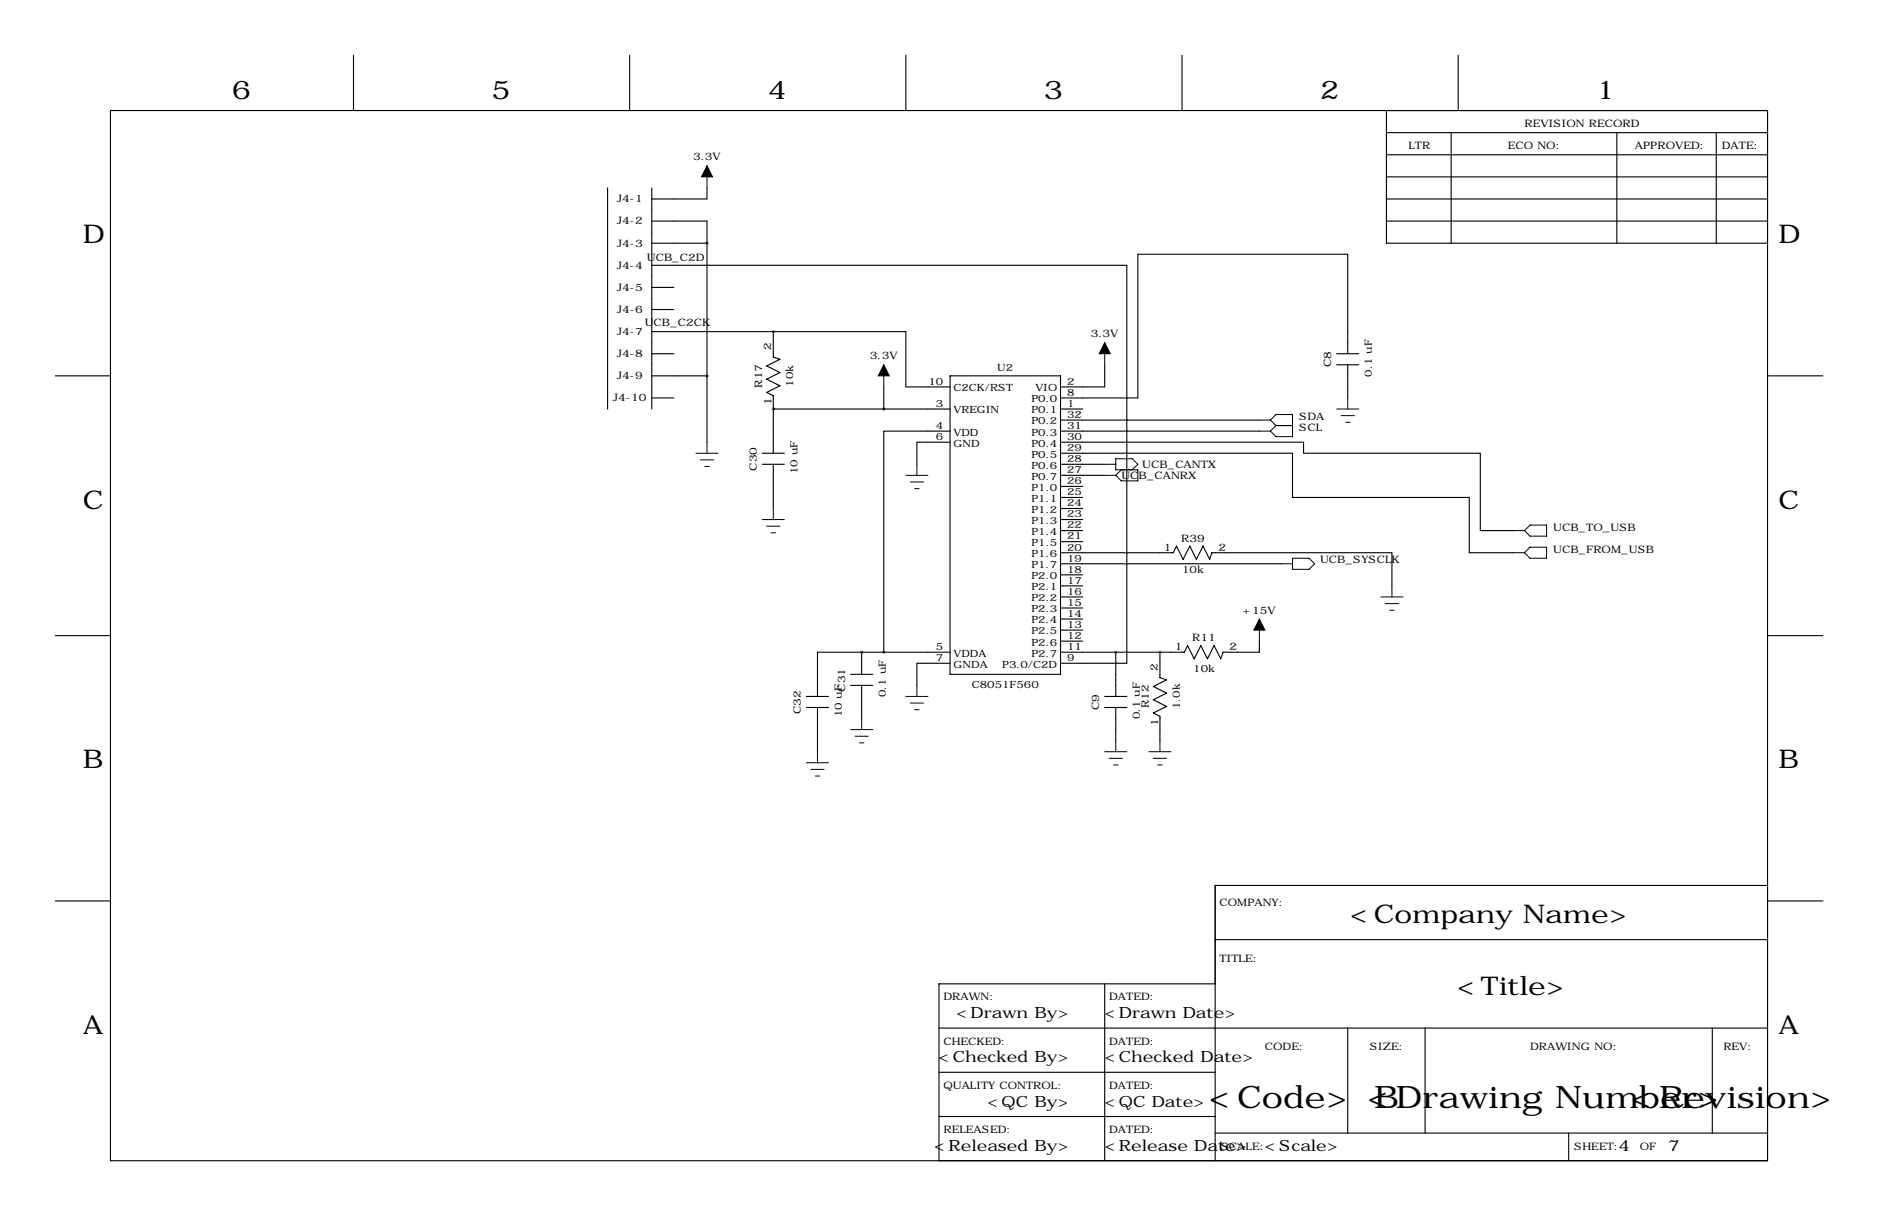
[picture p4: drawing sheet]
<svg xmlns="http://www.w3.org/2000/svg" width="432mm" height="279mm" viewBox="0 0 432 279" stroke-linecap="round" stroke-linejoin="round" font-family="sans-serif">
<g fill="none" stroke="#000" stroke-width=".25">
<path d="M81.3 12.7v12.7M144.8 12.7v12.7M208.3 12.7v12.7M271.8 12.7v12.7M335.3 12.7v12.7M25.4 25.4h381v241.3h-381zM318.8 30.5h87.6M318.8 35.6h87.6M318.8 25.4v30.5h87.6M333.7 30.5v25.4M371.8 30.5v25.4M394.6 30.5v25.4"/>
<path d="M139.7 43.2v50.8M149.9 50.8h12.7v5.1M149.9 55.9h12.7M149.9 43.2v50.8M162.6 43.2v2.5h-12.7M162.6 55.9v45.7M318.8 45.7h87.6M318.8 50.8h87.6M318.8 40.6h87.6M149.9 61h109.2v91.4h-15.3M149.9 66h5M149.9 71.1h5"/>
<path d="M149.9 76.2h27.9M177.8 76.2h30.5v12.7h10.1M177.8 76.2v5.8l1.5 .5-3 1.6 3 1.5-3 1.5 3 1.5-3 1.6 1.5 .7v13.2M12.7 86.4h12.7M149.9 86.4h12.7M149.9 91.4h5M149.9 81.3h5M177.8 94h.1M177.8 94h40.6M203.2 88.9v5.1M218.4 99.1h-15.2v50.8M218.4 86.4h25.4v68.5h-25.4z"/>
<path d="M243.8 94h5.1M243.8 99.1h45.8M243.8 96.5h45.8M254 83.8v5.1h-10.2M307.3 83.8h5.1M307.3 81.3h5.1M309.9 81.3v-22.9h-48.3v33h-17.8M309.9 83.8v7.6M406.4 86.4h12.7M175.3 104.1h5M175.3 106.7h5M177.8 106.7v10.1"/>
<path d="M218.4 101.6h-7.6v5.1M243.8 101.6h55.9v2.5h40.7v17.8h7.6M243.8 104.1h53.4v10.2h40.6v12.7h10.2M243.8 106.7h10.2M243.8 109.2h10.2M243.8 111.8h5.1M243.8 114.3h5.1M243.8 116.8h5.1M243.8 119.4h5.1M243.8 127h25.9l.8-1.5 1.5 3 1.6-3 1.5 3 1.5-3 1.5 3 .5-1.5h41.4v7.6M243.8 121.9h5.1M243.8 124.5h5.1"/>
<path d="M243.8 129.5h50.8M243.8 132.1h5.1M243.8 134.6h5.1M243.8 137.2h5.1M243.8 139.7h5.1M12.7 146h12.7M195.6 154.9h5.1M195.6 157.5h5.1M198.1 149.9h.1M198.1 149.9h-10.1v10.1M198.1 149.9h20.3M198.1 149.9v5"/>
<path d="M198.1 157.5v7.6M218.4 152.4h-7.6v5.1M243.8 142.2h5.1M243.8 144.8h5.1M243.8 147.3h5.1M256.5 149.9v10.1M266.7 149.9v5.8l1.5 .5-3 1.5 3 1.6-3 1.5 3 1.5-3 1.5 1.5 .8v5.6M289.6 147.3v2.6h-8.4l-.5 1.5-1.6-3.1-1.5 3.1-1.5-3.1-1.5 3.1-1.6-3.1-.7 1.6h-28.5M406.4 146h12.7M185.4 162.6h5.1M185.4 160h5.1M188 162.6v10.1"/>
<path d="M254 162.6h5.1M254 160h5.1M256.5 162.6v7.6M12.7 207h12.7M279.4 215.9h127M406.4 203.5h-127v63.2M406.5 207h12.7M215.9 236.2h190.5M254 226.1v40.6M279.4 226.1h-63.5v40.6M309.9 236.2v24.1M327.7 236.2v24.1"/>
<path d="M393.7 236.2v24.1M215.9 246.4h63.5M215.9 256.5h63.5M279.4 260.3h127M360.7 260.3v6.4"/>
</g>
<g fill="none" stroke="#000" stroke-width=".23">
<path d="M162.6 38.1v5.1M254 78.7v5.1M203.2 83.8v5.1M289.6 99.1h2.5M289.6 96.5h2.5M292.1 96.5l1.3-1.3h3.8v5.1h-3.8l-1.3-1.2M292.1 96.5l1.3 1.3M293.4 97.8h3.8M293.4 97.8l-1.3 1.3M307.3 94h5.1M308.4 95.5h3M309.4 97h1"/>
<path d="M309.9 91.4v2.6M160 104.1h5.1M161 105.7h3.1M162.1 107.2h1M162.6 101.6v2.5M175.3 119.4h5M177.8 116.8v2.6M208.3 109.2h5.1M209.3 110.7h3M210.3 112.3h1M210.8 106.7v2.5M254 109.2h2.5"/>
<path d="M254 106.7h2.5M257.8 107.9l-1.3 1.3M260.3 107.9l1.3-1.2-1.3-1.3h-3.8v2.5h5.1v2.6h-3.8l-1.3-1.3M176.3 120.9h3M177.3 122.4h1M294.6 129.5h2.6M297.2 128.3h3.8l1.3 1.2-1.3 1.3h-3.8zM317.5 137.2h5.1M318.5 138.7h3.1M320 134.6v2.6M348 127h2.5M348 121.9h2.5"/>
<path d="M350.5 127l1.3-1.3h3.8v2.6h-3.8zM350.5 121.9l1.3-1.2h3.8v2.5h-3.8zM210.8 157.5v2.5M289.6 142.2v5.1M319.5 140.2h1M185.4 175.3h5.1M186.4 176.8h3.1M187.5 178.3h1M188 172.7v2.6M195.6 167.6h5.1M196.6 169.2h3M197.6 170.7h1"/>
<path d="M198.1 165.1v2.5M208.3 160h5.1M209.3 161.5h3M210.3 163.1h1M254 172.7h5.1M255 174.2h3.1M256 175.8h1M256.5 170.2v2.5M264.2 172.7h5M265.2 174.2h3M266.2 175.8h1M266.7 170.2v2.5"/>
</g>
<path d="M162.6 38.1l1.2 2.5h-2.5zM254 78.7l1.3 2.6h-2.6zM203.2 83.8l1.3 2.6h-2.6zM289.6 142.2l1.2 2.6h-2.5z" fill="#000" stroke="#000" stroke-width=".23"/>
<path d="M256.5 149.9a.05 .05 0 0 0 .1 0 .05 .05 0 0 0-.1 0zM162.5 55.9a.05 .05 0 0 0 .1 0 .05 .05 0 0 0-.1 0zM162.5 86.4a.05 .05 0 0 0 .1 0 .05 .05 0 0 0-.1 0z" fill="#000" stroke="#000" stroke-width=".63"/>
<g font-size="7.1">
<text x="277.9" y="254.6">&lt;Code&gt;</text>
<text x="314.4" y="254.6">&lt;Drawing Number&gt;</text>
<text x="315.9" y="254.6">B</text>
<text x="374.9" y="254.6">&lt;Revision&gt;</text>
</g>
<g font-size="5.9">
<text x="53.3" y="22.9">6</text>
<text x="113" y="22.9">5</text>
<text x="176.5" y="22.9">4</text>
<text x="240" y="22.9">3</text>
<text x="303.5" y="22.9">2</text>
<text x="367" y="22.9">1</text>
<text x="19" y="55.9">D</text>
<text x="408.9" y="55.9">D</text>
<text x="19" y="116.8">C</text>
<text x="408.9" y="116.8">C</text>
<text x="19" y="176.5">B</text>
<text x="408.9" y="176.5">B</text>
<text x="310.5" y="212.1">&lt;Company Name&gt;</text>
<text x="335.1" y="228.7">&lt;Title&gt;</text>
<text x="19" y="237.5">A</text>
<text x="408.9" y="237.5">A</text>
</g>
<g font-size="3.6">
<text x="219.9" y="234">&lt;Drawn By&gt;</text>
<text x="254" y="234">&lt;Drawn Date&gt;</text>
<text x="215.8" y="244.1">&lt;Checked By&gt;</text>
<text x="254" y="244.1">&lt;Checked Date&gt;</text>
<text x="227" y="254.3">&lt;QC By&gt;</text>
<text x="254" y="254.3">&lt;QC Date&gt;</text>
<text x="214.8" y="264.4">&lt;Released By&gt;</text>
<text x="254" y="264.4">&lt;Release Date&gt;</text>
<text x="290.8" y="264.4">&lt;Scale&gt;</text>
<text x="372.1" y="264.4">4</text>
<text x="383.5" y="264.4">7</text>
</g>
<g font-size="2.4">
<text x="350.5" y="29.2">REVISION RECORD</text>
<text x="323.8" y="34.3">LTR</text>
<text x="346.7" y="34.3">ECO NO:</text>
<text x="375.9" y="34.3">APPROVED:</text>
<text x="395.9" y="34.3">DATE:</text>
<text x="159.4" y="36.8">3.3V</text>
<text x="141.8" y="46.5">J4-1</text>
<text x="141.8" y="51.6">J4-2</text>
<text x="141.8" y="56.6">J4-3</text>
<text x="148.7" y="59.9">UCB_C2D</text>
<text x="141.8" y="61.7">J4-4</text>
<text x="141.8" y="66.8">J4-5</text>
<text x="141.8" y="71.9">J4-6</text>
<text x="141.8" y="77">J4-7</text>
<text x="148.2" y="74.9">UCB_C2CK</text>
<text x="250.8" y="77.5">3.3V</text>
<text x="141.8" y="82">J4-8</text>
<text x="177.3" y="80.5" transform="rotate(-90 177.3 80.5)">2</text>
<text x="200" y="82.5">3.3V</text>
<text x="141.8" y="87.1">J4-9</text>
<text x="175.3" y="89.1" transform="rotate(-90 175.3 89.1)">R17</text>
<text x="306.1" y="84.4" transform="rotate(-90 306.1 84.4)">C8</text>
<text x="140.9" y="92.2">J4-10</text>
<text x="177.4" y="93.1" transform="rotate(-90 177.4 93.1)">1</text>
<text x="298.7" y="99.1">SCL</text>
<text x="298.7" y="96.5">SDA</text>
<text x="262.6" y="107.4">UCB_CANTX</text>
<text x="174" y="108.1" transform="rotate(-90 174 108.1)">C30</text>
<text x="257.8" y="110">UCB_CANRX</text>
<text x="271.6" y="124.5">R39</text>
<text x="357.1" y="121.9">UCB_TO_USB</text>
<text x="267.6" y="126.6">1</text>
<text x="280.2" y="126.5">2</text>
<text x="303.5" y="129.3">UCB_SYSCLK</text>
<text x="357.1" y="127">UCB_FROM_USB</text>
<text x="285.8" y="141">+15V</text>
<text x="270.1" y="149.5">1</text>
<text x="274.1" y="147.3">R11</text>
<text x="282.7" y="149.4">2</text>
<text x="266.2" y="154.2" transform="rotate(-90 266.2 154.2)">2</text>
<text x="194.3" y="158.9" transform="rotate(-90 194.3 158.9)">C31</text>
<text x="184.1" y="164" transform="rotate(-90 184.1 164)">C32</text>
<text x="252.7" y="163.1" transform="rotate(-90 252.7 163.1)">C9</text>
<text x="264.2" y="162.7" transform="rotate(-90 264.2 162.7)">R12</text>
<text x="266.3" y="166.8" transform="rotate(-90 266.3 166.8)">1</text>
<text x="280.4" y="208.3">COMPANY:</text>
<text x="280.4" y="221">TITLE:</text>
<text x="216.9" y="229.9">DRAWN:</text>
<text x="255" y="229.9">DATED:</text>
<text x="216.9" y="240">CHECKED:</text>
<text x="255" y="240">DATED:</text>
<text x="290.8" y="241.3">CODE:</text>
<text x="315" y="241.3">SIZE:</text>
<text x="351.8" y="241.3">DRAWING NO:</text>
<text x="396.2" y="241.3">REV:</text>
<text x="216.9" y="250.2">QUALITY CONTROL:</text>
<text x="255" y="250.2">DATED:</text>
<text x="216.9" y="260.3">RELEASED:</text>
<text x="255" y="260.3">DATED:</text>
<text x="280.7" y="264.2">SCALE:</text>
<text x="361.9" y="264.2">SHEET:</text>
<text x="377" y="264.2">OF</text>
</g>
<g font-size="2.3">
<text x="182.4" y="88.9" transform="rotate(-90 182.4 88.9)">10k</text>
<text x="213.5" y="88.4">10</text>
<text x="219.2" y="89.9">C2CK/RST</text>
<text x="229.3" y="85.3">U2</text>
<text x="238.1" y="89.9">VIO</text>
<text x="245.4" y="88.4">2</text>
<text x="315.5" y="86.6" transform="rotate(-90 315.5 86.6)">0.1 uF</text>
<text x="215.2" y="93.5">3</text>
<text x="219.2" y="95">VREGIN</text>
<text x="237.1" y="92.4">P0.0</text>
<text x="237.1" y="95">P0.1</text>
<text x="245.4" y="90.9">8</text>
<text x="245.4" y="93.5">1</text>
<text x="215.2" y="98.6">4</text>
<text x="215.2" y="101.1">6</text>
<text x="219.2" y="100.1">VDD</text>
<text x="237.1" y="97.5">P0.2</text>
<text x="237.1" y="100.1">P0.3</text>
<text x="245.4" y="96">32</text>
<text x="245.4" y="98.6">31</text>
<text x="245.4" y="101.1">30</text>
<text x="219.2" y="102.6">GND</text>
<text x="237.1" y="102.6">P0.4</text>
<text x="237.1" y="105.1">P0.5</text>
<text x="237.1" y="107.7">P0.6</text>
<text x="245.4" y="103.6">29</text>
<text x="245.4" y="106.2">28</text>
<text x="183.4" y="109" transform="rotate(-90 183.4 109)">10 uF</text>
<text x="237.1" y="110.2">P0.7</text>
<text x="237.1" y="112.8">P1.0</text>
<text x="245.4" y="108.7">27</text>
<text x="245.4" y="111.3">26</text>
<text x="245.4" y="113.8">25</text>
<text x="237.1" y="115.3">P1.1</text>
<text x="237.1" y="117.8">P1.2</text>
<text x="245.4" y="116.3">24</text>
<text x="245.4" y="118.9">23</text>
<text x="237.1" y="120.4">P1.3</text>
<text x="237.1" y="122.9">P1.4</text>
<text x="237.1" y="125.5">P1.5</text>
<text x="245.4" y="121.4">22</text>
<text x="245.4" y="124">21</text>
<text x="237.1" y="128">P1.6</text>
<text x="237.1" y="130.5">P1.7</text>
<text x="245.4" y="126.5">20</text>
<text x="245.4" y="129">19</text>
<text x="245.4" y="131.6">18</text>
<text x="271.8" y="131.6">10k</text>
<text x="237.1" y="133.1">P2.0</text>
<text x="237.1" y="135.6">P2.1</text>
<text x="245.4" y="134.1">17</text>
<text x="245.4" y="136.7">16</text>
<text x="237.1" y="138.2">P2.2</text>
<text x="237.1" y="140.7">P2.3</text>
<text x="237.1" y="143.2">P2.4</text>
<text x="245.4" y="139.2">15</text>
<text x="245.4" y="141.7">14</text>
<text x="215.2" y="149.4">5</text>
<text x="237.1" y="145.8">P2.5</text>
<text x="237.1" y="148.3">P2.6</text>
<text x="245.4" y="144.3">13</text>
<text x="245.4" y="146.8">12</text>
<text x="245.4" y="149.4">11</text>
<text x="215.2" y="151.9">7</text>
<text x="219.2" y="150.9">VDDA</text>
<text x="219.2" y="153.4">GNDA</text>
<text x="230.4" y="153.4">P3.0/C2D</text>
<text x="237.1" y="150.9">P2.7</text>
<text x="245.4" y="151.9">9</text>
<text x="274.4" y="154.4">10k</text>
<text x="203.7" y="160.2" transform="rotate(-90 203.7 160.2)">0.1 uF</text>
<text x="223.4" y="158">C8051F560</text>
<text x="193.5" y="164.9" transform="rotate(-90 193.5 164.9)">10 uF</text>
<text x="262.1" y="165.3" transform="rotate(-90 262.1 165.3)">0.1 uF</text>
<text x="271.3" y="163" transform="rotate(-90 271.3 163)">1.0k</text>
</g>
</svg>
